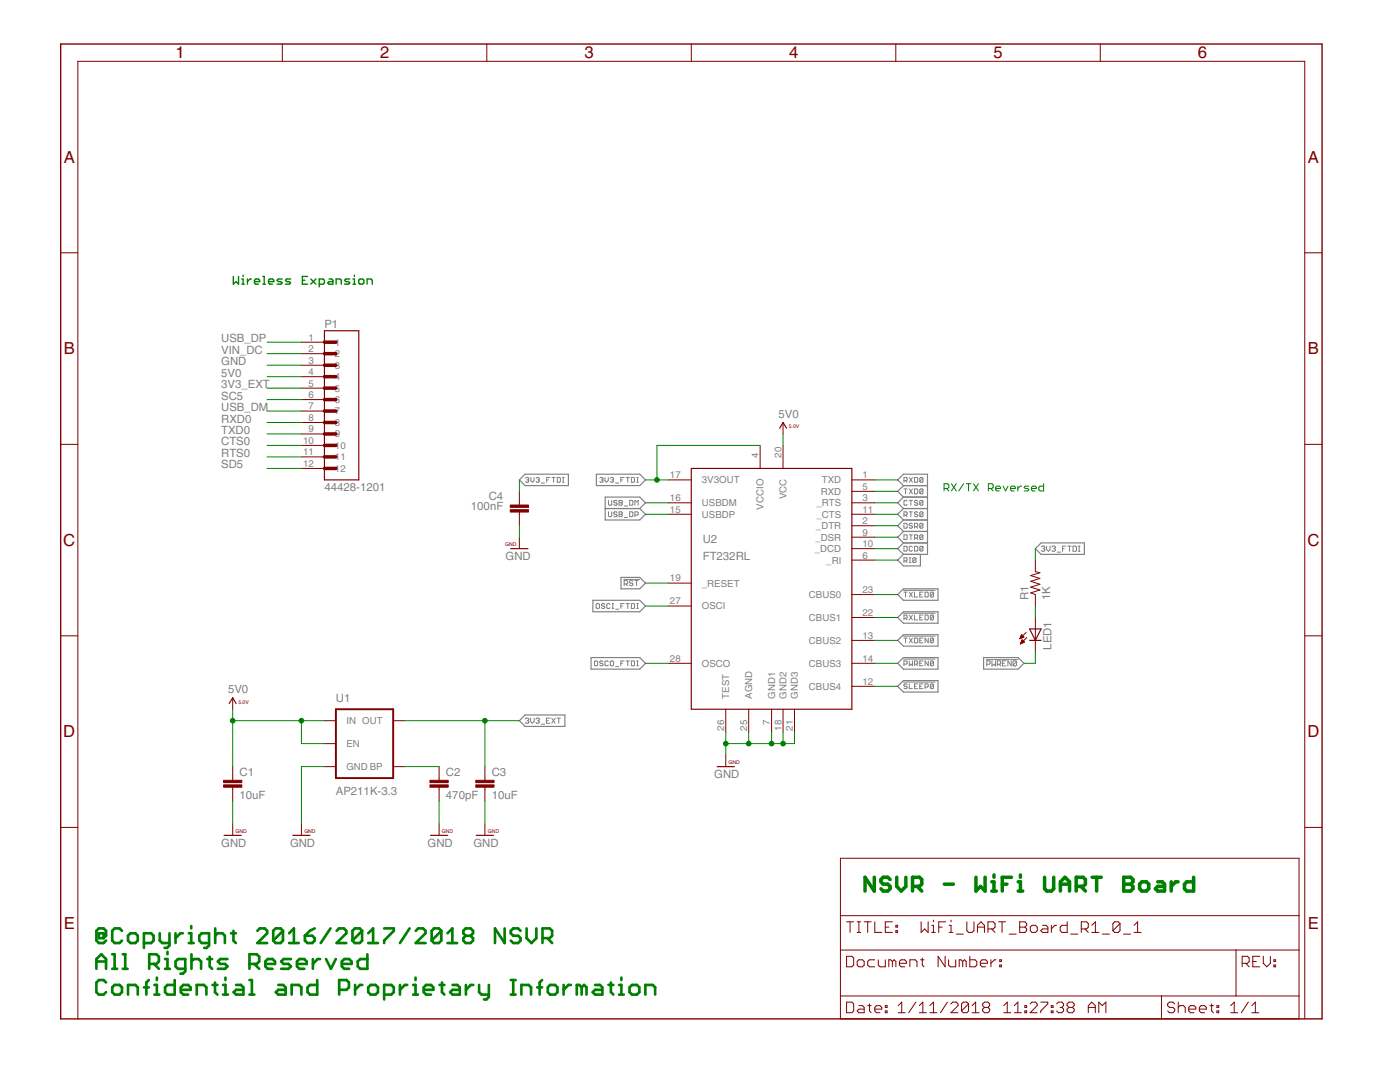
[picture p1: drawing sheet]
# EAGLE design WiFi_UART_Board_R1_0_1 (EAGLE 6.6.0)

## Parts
C1  10uF  CAP0603-CAP  [0603-CAP]
C2  470pF  CAP0402-CAP  [0402-CAP]
C3  10uF  CAP0603-CAP  [0603-CAP]
C4  100nF  CAP0402-CAP  [0402-CAP]
LED1  LEDCHIP-LED0603  [CHIP-LED0603]
P1  44428-1201  [MOLEX_44428-1201]
R1  1K  RESISTOR0402-TYP  [EIA-0402]
U1  AP211K-3.3  V_REG_MIC52053.3V  [SOT23-5]
U2  FT232RL  [SSOP28DB]

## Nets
3V3_EXT: C3.1 P1.5 U1.5(OUT)
3V3_FTDI: C4.1 R1.2 U2.4(VCCIO) U2.17(3V3OUT)
5V0: C1.1 P1.4 U1.1(IN) U1.3(EN) U2.20(VCC)
!PWREN0: LED1.C U2.14(CBUS3)
!RST: U2.19(_RESET)
!RXLED0: U2.22(CBUS1)
!SLEEP0: U2.12(CBUS4)
!TXDEN0: U2.13(CBUS2)
!TXLED0: U2.23(CBUS0)
CTS0: P1.10 U2.3(_RTS)
DCD0: U2.10(_DCD)
DSR0: U2.2(_DTR)
DTR0: U2.9(_DSR)
GND: C1.2 C2.2 C3.2 C4.2 P1.3 U1.2(GND) U2.7(GND1) U2.18(GND2) U2.21(GND3) U2.25(AGND) U2.26(TEST)
N$1: LED1.A R1.1
N$7: C2.1 U1.4(BP)
OSCI_FTDI: U2.27(OSCI)
OSCO_FTDI: U2.28(OSCO)
RI0: U2.6(_RI)
RTS0: P1.11 U2.11(_CTS)
RXD0: P1.8 U2.1(TXD)
SC5: P1.6
SD5: P1.12
TXD0: P1.9 U2.5(RXD)
USB_DM: P1.7 U2.16(USBDM)
USB_DP: P1.1 U2.15(USBDP)
VIN_DC: P1.2

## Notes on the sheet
- Wireless Expansion
- RX/TX Reversed
- NSVR - WiFi UART Board
- @Copyright 2016/2017/2018 NSVR
  All Rights Reserved
  Confidential and Proprietary Information

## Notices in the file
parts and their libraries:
PatternAgents-Beautify: License : http://creativecommons.org/licenses/by-sa/3.0
(Creative Commons 3.0)
PatternAgents-ProtoPads: License : http://creativecommons.org/licenses/by-sa/4.0
(Creative Commons 4.0)
